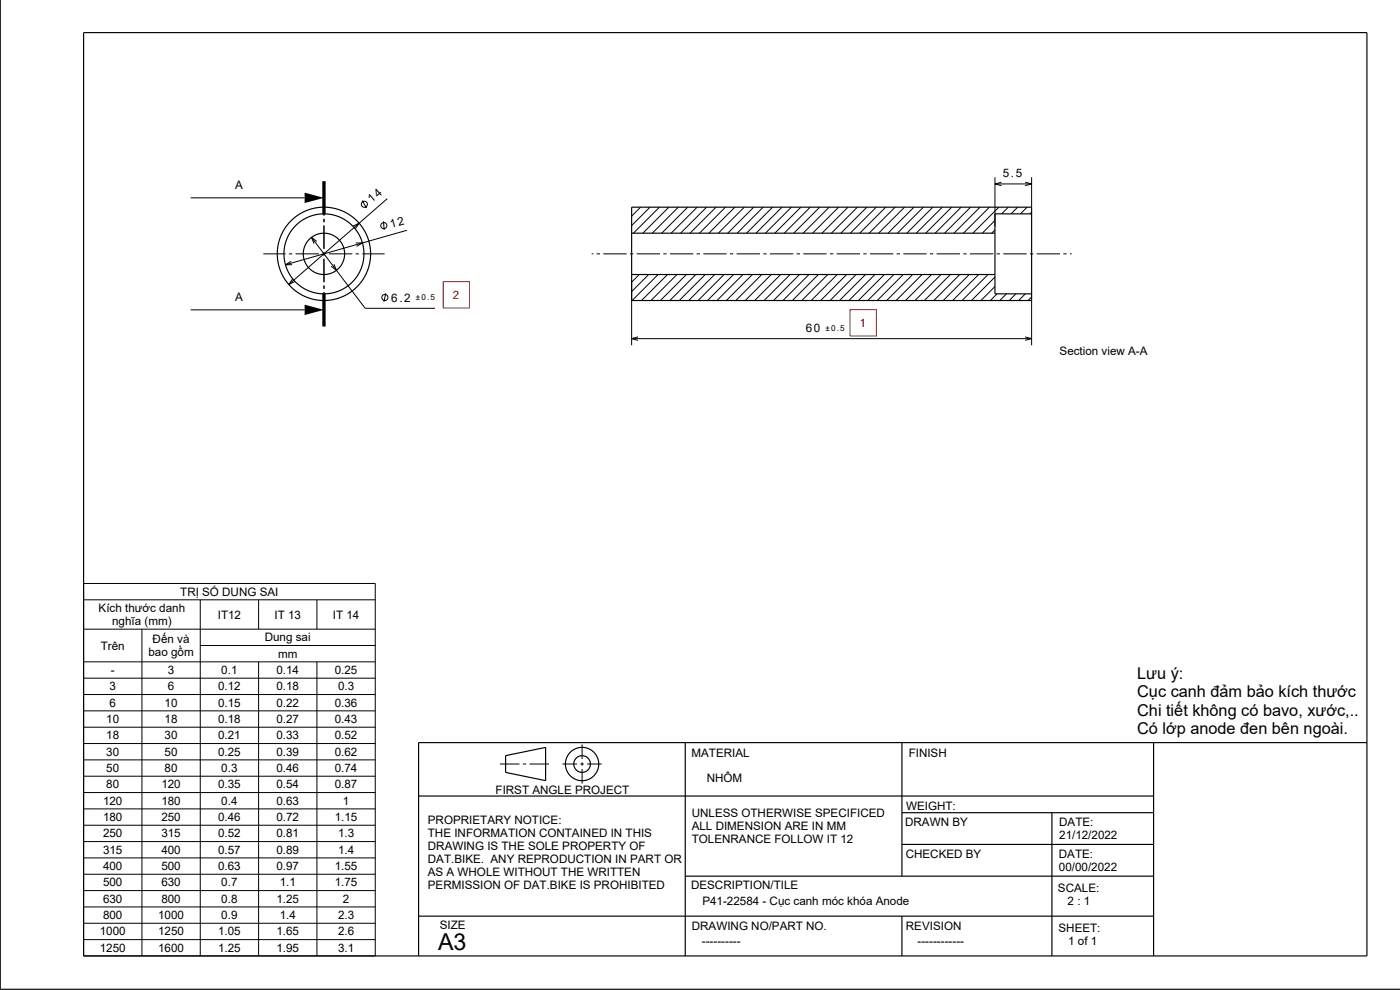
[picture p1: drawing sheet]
<svg xmlns="http://www.w3.org/2000/svg" width="420mm" height="297mm" viewBox="0 0 420 297" stroke-linecap="round" stroke-linejoin="round" font-family="sans-serif">
<g fill="none" stroke="#000" stroke-width=".3">
<path d="M57.2 59.4h34.2M97.2 58v6.7M116.2 59.6l-29.6 25.8M298.5 53.2v14.8M298.5 55.2h11M300.4 54.7l-1.9 .5 1.9 .5M307.6 54.7l1.9 .5-1.9 .5M309.5 53.2v9M79 76.2h6.7M86.7 76.2h1M87.4 78.4l-1.8 1h2M88.7 76.2h7"/>
<path d="M93.4 71.2l16.1 21.3h21M95 72.4l-1.6-1.2 .8 1.9M96.7 76.2h1M97.2 65.7v1M97.2 67.7v7M97.2 75.7v1M97.2 77.7v7M98.7 76.2h7M100.2 79.2l.7 1.9-1.6-1.2M105.9 67.8l1.8-.8-1.1 1.6M106.7 76.2h1M106.7 72.9h2l-1.7 1"/>
<path d="M108.7 60.2l1.2 2.2M108.7 76.2h6.7M115 66.4l.3 2.5M122.1 69.1l-36.5 10.3M177.5 76.2h.5M179 76.2h1M181 76.2h7M189 76.2h1M191 76.2h7M192.2 62.2l-2.7 2.6M195 62.2l-5.5 5.5M197.8 62.2l-7.8 7.8"/>
<path d="M199 76.2h1M200.7 62.2l-7.8 7.8M201 76.2h7M203.5 62.2l-7.8 7.8M206.3 62.2l-7.8 7.8M209 76.2h1M209.1 62.2l-7.8 7.8M211 76.2h7M212 62.2l-7.8 7.8M214.8 62.2l-7.8 7.8M217.6 62.2l-7.8 7.8M219 76.2h1"/>
<path d="M220.5 62.2l-7.8 7.8M221 76.2h7M223.3 62.2l-7.8 7.8M226.1 62.2l-7.8 7.8M228.9 62.2l-7.8 7.8M229 76.2h1M231 76.2h7M231.8 62.2l-7.8 7.8M234.6 62.2l-7.8 7.8M237.4 62.2l-7.8 7.8M239 76.2h1M240.3 62.2l-7.8 7.8"/>
<path d="M241 76.2h7M243.1 62.2l-7.8 7.8M245.9 62.2l-7.8 7.8M248.7 62.2l-7.8 7.8M249 76.2h1M251 76.2h7M251.6 62.2l-7.8 7.8M254.4 62.2l-7.8 7.8M257.2 62.2l-7.8 7.8M259 76.2h1M260.1 62.2l-7.8 7.8M261 76.2h7"/>
<path d="M262.9 62.2l-7.8 7.8M265.7 62.2l-7.8 7.8M268.5 62.2l-7.8 7.8M269 76.2h1M271 76.2h7M271.4 62.2l-7.8 7.8M274.2 62.2l-7.8 7.8M277 62.2l-7.8 7.8M279 76.2h1M279.9 62.2l-7.8 7.8M281 76.2h7M282.7 62.2l-7.8 7.8"/>
<path d="M285.5 62.2l-7.8 7.8M288.3 62.2l-7.8 7.8M289 76.2h1M291 76.2h7M291.2 62.2l-7.8 7.8M294 62.2l-7.8 7.8M296.8 62.2l-7.8 7.8M298.5 69l-1 1M298.5 66.2l-3.8 3.8M299 76.2h1M299.7 62.2l-7.8 7.8M301 76.2h7"/>
<path d="M302.5 62.2l-2 2M305.3 62.2l-2 2M308.1 62.2l-2 2M309 76.2h1M309.5 63.6l-.5 .6M311 76.2h7M319 76.2h1M321 76.2h.5M57.2 93h34.2M87.7 83.7l-1.1 1.7 1.8-.9M97.2 85.7v1M97.2 87.7v6.7"/>
<path d="M115.7 88l-.5 2.5M189.5 84.4v19.2M191.8 82.4l-2.3 2.2M194.6 82.4l-5.1 5.1M197.4 82.4l-7.8 7.8M200.3 82.4l-7.8 7.8M203.1 82.4l-7.8 7.8M205.9 82.4l-7.8 7.8M208.7 82.4l-7.8 7.8M211.6 82.4l-7.8 7.8M214.4 82.4l-7.8 7.8M217.2 82.4l-7.8 7.8"/>
<path d="M220.1 82.4l-7.8 7.8M222.9 82.4l-7.8 7.8M225.7 82.4l-7.8 7.8M228.5 82.4l-7.8 7.8M231.4 82.4l-7.8 7.8M234.2 82.4l-7.8 7.8M237 82.4l-7.8 7.8M239.9 82.4l-7.8 7.8M242.7 82.4l-7.8 7.8M245.5 82.4l-7.8 7.8M248.3 82.4l-7.8 7.8M251.2 82.4l-7.8 7.8"/>
<path d="M254 82.4l-7.8 7.8M256.8 82.4l-7.8 7.8M259.7 82.4l-7.8 7.8M262.5 82.4l-7.8 7.8M265.3 82.4l-7.8 7.8M268.1 82.4l-7.8 7.8M271 82.4l-7.8 7.8M273.8 82.4l-7.8 7.8M276.6 82.4l-7.8 7.8M279.5 82.4l-7.8 7.8M282.3 82.4l-7.8 7.8M285.1 82.4l-7.8 7.8"/>
<path d="M287.9 82.4l-7.8 7.8M290.8 82.4l-7.8 7.8M293.6 82.4l-7.8 7.8M296.4 82.4l-7.8 7.8M298.5 86l-4.2 4.2M298.5 83.1l-7 7.1M299.1 88.2l-2 2M301.9 88.2l-2 2M304.8 88.2l-2 2M307.6 88.2l-2 2M309.5 89.1l-1.1 1.1M309.5 90.2v13.4"/>
<path d="M189.5 101.6h120M191.4 101.1l-1.9 .5 1.9 .5M307.6 101.1l1.9 .5-1.9 .5M25.1 175h87.5v111.8h-87.5zM25.1 179.9h87.5M60.1 179.9v106.9M77.6 179.9v8.9M95.1 179.9v8.9M25.1 188.8h87.5M25.1 198.6h87.5M42.6 188.8v98M60.1 193.7h52.5"/>
<path d="M77.6 198.6v88.2M95.1 198.6v88.2M25.1 203.5h87.5M25.1 208.4h87.5M25.1 213.3h87.5M25.1 218.2h87.5M25.1 223.1h87.5M25.1 228h87.5M25.1 232.9h87.5M25.1 237.8h87.5M150 229.2h5.9M156.9 229.2h1"/>
<path d="M158.9 229.2h5.8M168.7 229.2h4.4M174.1 229.2h1M174.6 223.3v4.4M174.6 228.7v1M174.6 230.7v4.4M176.1 229.2h4.4M25.1 242.7h87.5M25.1 247.6h87.5M25.1 252.5h87.5M25.1 257.4h87.5M25.1 262.3h87.5"/>
<path d="M25.1 267.2h87.5M25.1 272.1h87.5M25.1 277h87.5M25.1 281.9h87.5"/>
<circle cx="109.3" cy="61.3" r=".91"/>
<circle cx="115.2" cy="67.7" r=".91"/>
<circle cx="115.5" cy="89.2" r=".91"/>
</g>
<g fill="none" stroke="#000" stroke-width=".35">
<path d="M.1 0v296.8h419.9M25.1 9.8h385v277h-385zM189.5 62.2h120v28h-120zM189.5 70h109M309.5 64.2h-11v24h11M189.5 82.4h109M125.6 238.8h220.5M151.7 226.7l12-2.5v10l-12-2.5zM205.6 222.8v64M270.6 222.8v40.1M346.1 222.8v64M410.1 222.8h-284.5v64"/>
<path d="M270.6 243.8h75.5M270.6 253.3h75.5M315.6 243.8v43M125.6 274.8h220.5M205.6 262.9h140.5M270.6 274.8v12"/>
<circle cx="97.2" cy="76.2" r="12"/>
<circle cx="97.2" cy="76.2" r="6.2"/>
<circle cx="97.2" cy="76.2" r="14"/>
<circle cx="174.6" cy="229.2" r="2.5"/>
<circle cx="174.6" cy="229.2" r="5"/>
</g>
<path d="M97.2 54.4v10M97.2 88v10" fill="none" stroke="#000" stroke-width="1" stroke-linecap="butt"/>
<g fill="#000">
<path d="M91.4 57.8l5.8 1.6-5.8 1.5z" fill-rule="evenodd"/>
<path d="M91.4 91.4l5.8 1.6-5.8 1.5z" fill-rule="evenodd"/>
</g>
<path d="M132.9 84.5h7.9v7.9h-7.9zM255 92.9h7.9v7.9h-7.9z" fill="none" stroke="#f00" stroke-width=".3"/>
<text font-size="7" x="131.4" y="284.9">A3</text>
<g font-size="4.9">
<text x="341.2" y="203.8">Lưu ý:</text>
<text x="341.2" y="209.2">Cục canh đảm bảo kích thước</text>
<text x="341.2" y="214.7">Chi tiết không có bavo, xước,..</text>
<text x="341.2" y="220.1">Có lớp anode đen bên ngoài.</text>
</g>
<g font-size="3.5">
<text x="300.9" y="53.2">5.5</text>
<text x="70.5" y="56.7">A</text>
<text x="111.6" y="61" transform="rotate(-41 111.6 61)">14</text>
<text x="117.3" y="68.4" transform="rotate(-16 117.3 68.4)">12</text>
<text x="70.5" y="90.3">A</text>
<text x="117.4" y="90.5">6.2</text>
<text x="241.8" y="99.6">60</text>
<text x="317.9" y="106.4">Section view A-A</text>
<text x="54.1" y="178.7">TRỊ SỐ DUNG SAI</text>
<text x="29.6" y="183.6">Kích thước danh</text>
<text x="65.3" y="185.6">IT12</text>
<text x="82.3" y="185.6">IT 13</text>
<text x="99.9" y="185.6">IT 14</text>
<text x="33.7" y="187.5">nghĩa (mm)</text>
<text x="30.2" y="194.9">Trên</text>
<text x="44.5" y="196.8">bao gồm</text>
<text x="45.8" y="192.9">Đến và</text>
<text x="79.4" y="192.4">Dung sai</text>
<text x="83.4" y="197.3">mm</text>
<text x="33.2" y="202.2">-</text>
<text x="50.4" y="202.2">3</text>
<text x="66.4" y="202.2">0.1</text>
<text x="82.9" y="202.2">0.14</text>
<text x="100.4" y="202.2">0.25</text>
<text x="32.9" y="207.1">3</text>
<text x="50.4" y="207.1">6</text>
<text x="65.4" y="207.1">0.12</text>
<text x="82.9" y="207.1">0.18</text>
<text x="101.4" y="207.1">0.3</text>
<text x="32.9" y="212">6</text>
<text x="49.4" y="212">10</text>
<text x="65.4" y="212">0.15</text>
<text x="82.9" y="212">0.22</text>
<text x="100.4" y="212">0.36</text>
<text x="31.9" y="216.9">10</text>
<text x="31.9" y="221.8">18</text>
<text x="49.4" y="216.9">18</text>
<text x="49.4" y="221.8">30</text>
<text x="65.4" y="216.9">0.18</text>
<text x="65.4" y="221.8">0.21</text>
<text x="82.9" y="216.9">0.27</text>
<text x="82.9" y="221.8">0.33</text>
<text x="100.4" y="216.9">0.43</text>
<text x="100.4" y="221.8">0.52</text>
<text x="31.9" y="226.7">30</text>
<text x="49.4" y="226.7">50</text>
<text x="65.4" y="226.7">0.25</text>
<text x="82.9" y="226.7">0.39</text>
<text x="100.4" y="226.7">0.62</text>
<text x="207.5" y="227.2">MATERIAL</text>
<text x="272.6" y="227.1">FINISH</text>
<text x="31.9" y="231.6">50</text>
<text x="49.4" y="231.6">80</text>
<text x="66.4" y="231.6">0.3</text>
<text x="82.9" y="231.6">0.46</text>
<text x="100.4" y="231.6">0.74</text>
<text x="31.9" y="236.5">80</text>
<text x="48.4" y="236.5">120</text>
<text x="65.4" y="236.5">0.35</text>
<text x="82.9" y="236.5">0.54</text>
<text x="100.4" y="236.5">0.87</text>
<text x="148.7" y="238.2">FIRST ANGLE PROJECT</text>
<text x="212" y="234.5">NHÔM</text>
<text x="30.9" y="241.4">120</text>
<text x="48.4" y="241.4">180</text>
<text x="66.4" y="241.4">0.4</text>
<text x="82.9" y="241.4">0.63</text>
<text x="102.9" y="241.4">1</text>
<text x="207.5" y="245.1">UNLESS OTHERWISE SPECIFICED</text>
<text x="271.8" y="243">WEIGHT:</text>
<text x="30.9" y="246.3">180</text>
<text x="30.9" y="251.2">250</text>
<text x="48.4" y="246.3">250</text>
<text x="48.4" y="251.2">315</text>
<text x="65.4" y="246.3">0.46</text>
<text x="65.4" y="251.2">0.52</text>
<text x="82.9" y="246.3">0.72</text>
<text x="82.9" y="251.2">0.81</text>
<text x="100.4" y="246.3">1.15</text>
<text x="101.4" y="251.2">1.3</text>
<text x="128.4" y="247.3">PROPRIETARY NOTICE:</text>
<text x="128.4" y="251.2">THE INFORMATION CONTAINED IN THIS</text>
<text x="207.5" y="249">ALL DIMENSION ARE IN MM</text>
<text x="271.6" y="247.8">DRAWN BY</text>
<text x="317.8" y="247.7">DATE:</text>
<text x="317.8" y="251.7">21/12/2022</text>
<text x="30.9" y="256.1">315</text>
<text x="48.4" y="256.1">400</text>
<text x="65.4" y="256.1">0.57</text>
<text x="82.9" y="256.1">0.89</text>
<text x="101.4" y="256.1">1.4</text>
<text x="128.4" y="255.1">DRAWING IS THE SOLE PROPERTY OF</text>
<text x="207.5" y="252.9">TOLENRANCE FOLLOW IT 12</text>
<text x="271.7" y="257.4">CHECKED BY</text>
<text x="317.7" y="257.3">DATE:</text>
<text x="30.9" y="261">400</text>
<text x="48.4" y="261">500</text>
<text x="65.4" y="261">0.63</text>
<text x="82.9" y="261">0.97</text>
<text x="100.4" y="261">1.55</text>
<text x="128.4" y="259">DAT.BIKE. ANY REPRODUCTION IN PART OR</text>
<text x="128.4" y="262.9">AS A WHOLE WITHOUT THE WRITTEN</text>
<text x="317.7" y="261.2">00/00/2022</text>
<text x="30.9" y="265.9">500</text>
<text x="48.4" y="265.9">630</text>
<text x="66.4" y="265.9">0.7</text>
<text x="83.9" y="265.9">1.1</text>
<text x="100.4" y="265.9">1.75</text>
<text x="128.4" y="266.8">PERMISSION OF DAT.BIKE IS PROHIBITED</text>
<text x="207.3" y="266.7">DESCRIPTION/TILE</text>
<text x="317.4" y="267.6">SCALE:</text>
<text x="30.9" y="270.8">630</text>
<text x="30.9" y="275.7">800</text>
<text x="47.4" y="275.7">1000</text>
<text x="48.4" y="270.8">800</text>
<text x="66.4" y="270.8">0.8</text>
<text x="66.4" y="275.7">0.9</text>
<text x="82.9" y="270.8">1.25</text>
<text x="83.9" y="275.7">1.4</text>
<text x="101.4" y="275.7">2.3</text>
<text x="102.9" y="270.8">2</text>
<text x="210.7" y="271.5">P41-22584 - Cục canh móc khóa Anode</text>
<text x="320.3" y="271.5">2 : 1</text>
<text x="29.9" y="280.6">1000</text>
<text x="47.4" y="280.6">1250</text>
<text x="65.4" y="280.6">1.05</text>
<text x="82.9" y="280.6">1.65</text>
<text x="101.4" y="280.6">2.6</text>
<text x="132" y="278.6">SIZE</text>
<text x="207.6" y="278.9">DRAWING NO/PART NO.</text>
<text x="271.8" y="278.9">REVISION</text>
<text x="317.6" y="279.5">SHEET:</text>
<text x="29.9" y="285.5">1250</text>
<text x="47.4" y="285.5">1600</text>
<text x="65.4" y="285.5">1.25</text>
<text x="82.9" y="285.5">1.95</text>
<text x="101.4" y="285.5">3.1</text>
<text x="210.6" y="283.6">----------</text>
<text x="275.3" y="283.6">------------</text>
<text x="320.5" y="283.4">1 of 1</text>
</g>
<g font-size="3.5" fill="#f00">
<text x="135.8" y="89.7">2</text>
<text x="257.9" y="98.1">1</text>
</g>
<g font-size="2.4">
<text x="124.7" y="90.1">±0.5</text>
<text x="247.6" y="99.2">±0.5</text>
</g>
</svg>
